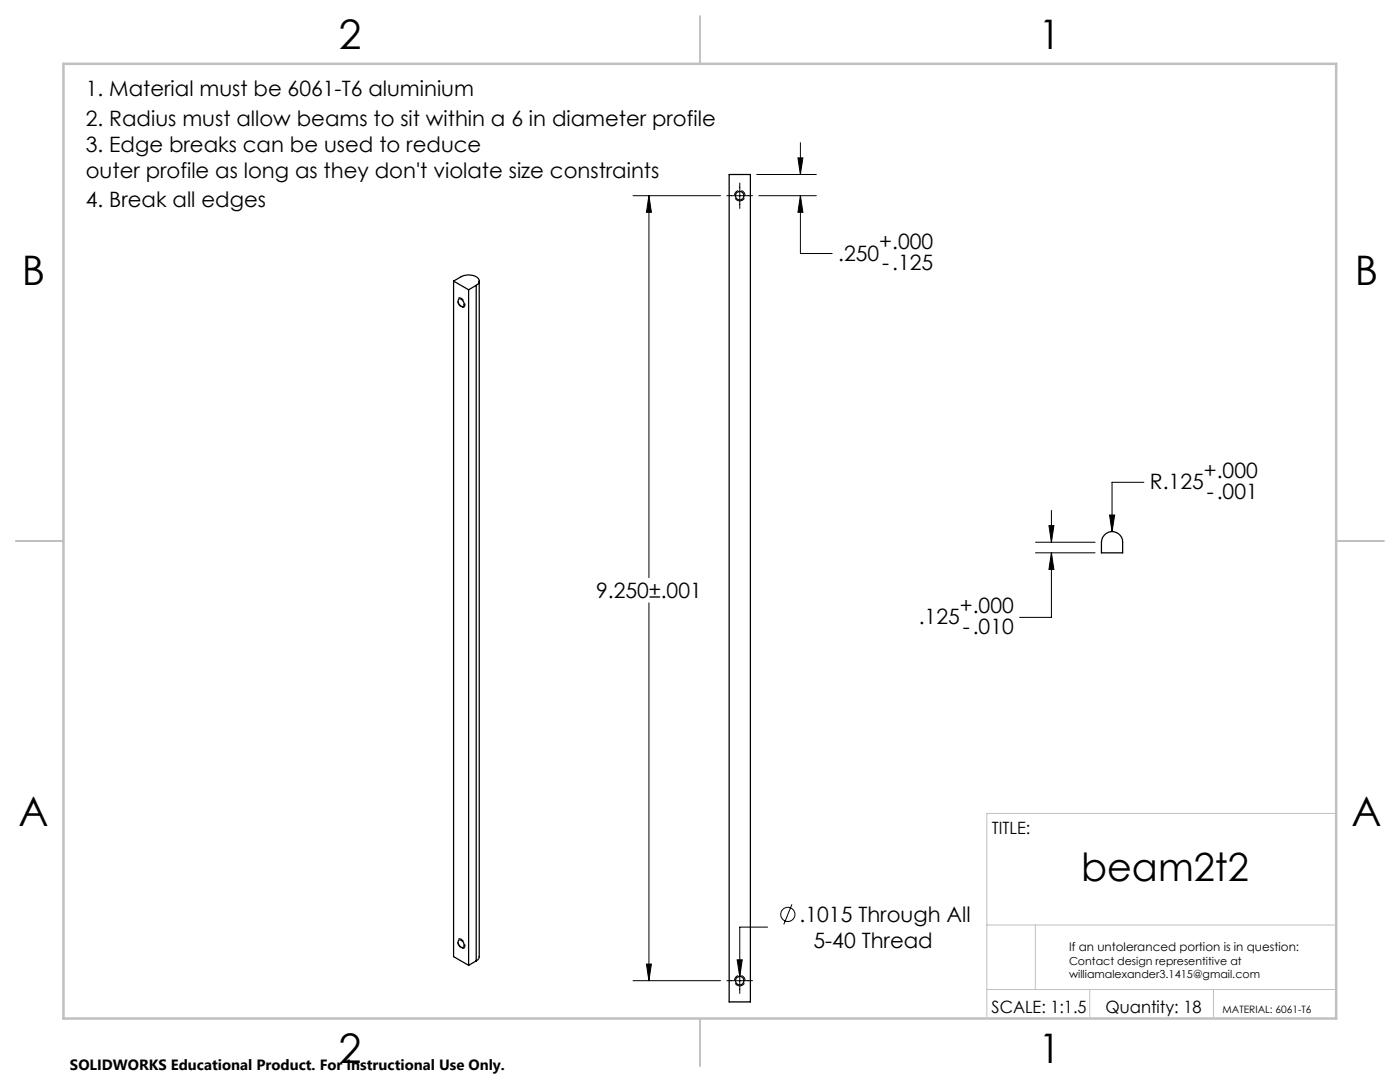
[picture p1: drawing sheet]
<svg xmlns="http://www.w3.org/2000/svg" width="279mm" height="216mm" viewBox="0 0 279 216" stroke-linecap="round" stroke-linejoin="round" font-family="sans-serif">
<g fill="none" stroke="#000" stroke-width=".25">
<path d="M145.5 34.8h4.3v165.1h-4.3zM90.5 56.1a4.5 4.5 0 0 1 3.4-1.2 1.43 1.43 0 0 1 1.7 1.5l-.6 .5M90.5 56.1l3 1.7M90.5 56.1v134.8l3 1.7M91.5 59.7l.2-.1a1.04 1.04 0 0 1 .8 1.5 1.02 1.02 0 0 1-1-1.4zM93.5 57.8v134.8M95 56.9l-1.5 .9M95 56.9v134.8M95.6 56.1v134.8a.89 .89 0 0 1-.6 .8M220.4 106.8a2.1 2.1 0 0 1 2.3-.6 2.1 2.1 0 0 1 1.3 2v2.1h-4.2a4 4 0 0 1 .6-3.5zM91.5 187.6a.92 .92 0 0 1 1 .4 .92 .92 0 0 1 0 1 1.01 1.01 0 0 1-1-1.4zM95 191.7l-1.5 .9"/>
<circle cx="147.6" cy="39.1" r=".85"/>
<circle cx="147.6" cy="195.7" r=".85"/>
</g>
<g fill="none" stroke="#000" stroke-width=".2">
<path d="M126.3 39.1h17.5M129.5 39.1l.5 3.3h-1zM129.5 39.1v76.2M145.1 39.1h5.1M147.6 36.5v5.1M151 34.8h11.9M151.4 39.1h11.5M159.2 31.5h1l-.5 3.3zM159.7 39.1l.5 3.3h-1zM159.7 39.1v11.5h6.4M159.7 28.5v6.3M228.3 96.2h-6.4v9.9"/>
<path d="M206.7 108.2h11.8M206.7 110.3h11.8M209.3 104.9h1l-.5 3.3zM209.8 110.3l.5 3.3h-1zM209.8 110.3v12.9h-6.3M209.8 101.8v6.4M221.4 102.8h1.1l-.6 3.3zM129.5 120.3v75.4M126.3 195.7h17.5M129 192.4h1l-.5 3.3zM145.1 195.7h5.1M147.1 191.5h1l-.5 3.3z"/>
<path d="M153.2 185h-5.6v13.2M158 180.4l-1.6 4.1"/>
<circle cx="157.2" cy="182.5" r="1.41"/>
</g>
<path d="M147.6 40.1a1.06 1.06 0 0 1-.9-1.6 1.06 1.06 0 0 1 1.8-.1 1.06 1.06 0 0 1-.7 1.7h-.2M147.6 196.7a1.06 1.06 0 0 1-.9-1.5 1.06 1.06 0 0 1 1.8-.1 1.06 1.06 0 0 1-.7 1.6h-.2" fill="none" stroke="#000" stroke-width=".2" stroke-dasharray="1.3 .6" stroke-dashoffset=".2" stroke-linecap="butt"/>
<path d="M92.1 61.2a1.16 1.16 0 0 1-.5-1.8 1.23 1.23 0 0 1 .9 1.9l-.4-.1M92.1 189.1a1.16 1.16 0 0 1-.5-1.8 1.23 1.23 0 0 1 .9 1.9l-.4-.1" fill="none" stroke="#000" stroke-width=".2" stroke-dasharray="1.3 .6" stroke-dashoffset="-.1" stroke-linecap="butt"/>
<path d="M266.7 162.3h-69.7v40.6M197 197.4h69.7M197 184.6h69.7M206.6 184.6v12.8M217.5 197.4v5.5M242.2 197.4v5.5" fill="none" stroke="#c0c0c0" stroke-width=".2"/>
<path d="M139.7 3.2v9.5M3.1 107.9h9.6M266.7 107.9h9.5M139.7 203.2v9.6" fill="none" stroke="#c0c0c0" stroke-width=".25"/>
<path d="M12.7 12.7h254v190.5h-254z" fill="none" stroke="#c0c0c0" stroke-width=".5"/>
<path d="M159.2 31.5h1l-.5 3.3zM159.7 39.1l.5 3.3h-1zM129 192.4h1l-.5 3.3zM129.5 39.1l.5 3.3h-1zM147.1 191.5l.5 3.3 .5-3.3zM221.4 102.8l.5 3.3 .6-3.3zM209.3 104.9h1l-.5 3.3zM209.8 110.3l.5 3.3h-1z" fill="#000"/>
<g font-size="8.1">
<text x="67.6" y="9.7">2</text>
<text x="207.3" y="9.7">1</text>
<text x="4.4" y="57">B</text>
<text x="270.4" y="57">B</text>
<text x="3.7" y="164.9">A</text>
<text x="269.7" y="164.9">A</text>
<text x="67.6" y="212.2">2</text>
<text x="207.3" y="212.2">1</text>
</g>
<text font-size="7.8" x="215.8" y="175.7">beam2t2</text>
<g font-size="4.2">
<text x="17.1" y="19.1">1. Material must be 6061-T6 aluminium</text>
<text x="17.1" y="25.1">2. Radius must allow beams to sit within a 6 in diameter profile</text>
<text x="17.1" y="30.4">3. Edge breaks can be used to reduce</text>
<text x="17.1" y="35.6">outer profile as long as they don't violate size constraints</text>
<text x="17.1" y="41.3">4. Break all edges</text>
<text x="167.3" y="52">.250</text>
<text x="175.5" y="49.6">+.000</text>
<text x="176.1" y="53.9">-.125</text>
<text x="240.3" y="95.3">+.000</text>
<text x="229.5" y="97.7">R.125</text>
<text x="240.8" y="99.5">-.001</text>
<text x="119" y="119.3">9.250±.001</text>
<text x="183.4" y="124.6">.125</text>
<text x="191.6" y="122.2">+.000</text>
<text x="192.1" y="126.5">-.010</text>
<text x="159.6" y="184">.1015 Through All</text>
<text x="162.4" y="189.1">5-40 Thread</text>
</g>
<g font-size="3.4">
<text x="197.9" y="166.4">TITLE:</text>
<text x="197.9" y="202.1">SCALE: 1:1.5</text>
<text x="220.6" y="202.1">Quantity: 18</text>
</g>
<text font-size="3" x="14" y="213.5">SOLIDWORKS Educational Product. For Instructional Use Only.</text>
<text font-size="2.4" x="213.3" y="189.8">If an untoleranced portion is in question:</text>
<g font-size="2.2">
<text x="213.3" y="192.5">Contact design representitive at</text>
<text x="213.3" y="195.2">williamalexander3.1415@gmail.com</text>
</g>
<text font-size="2" x="244" y="202.1">MATERIAL: 6061-T6</text>
</svg>
